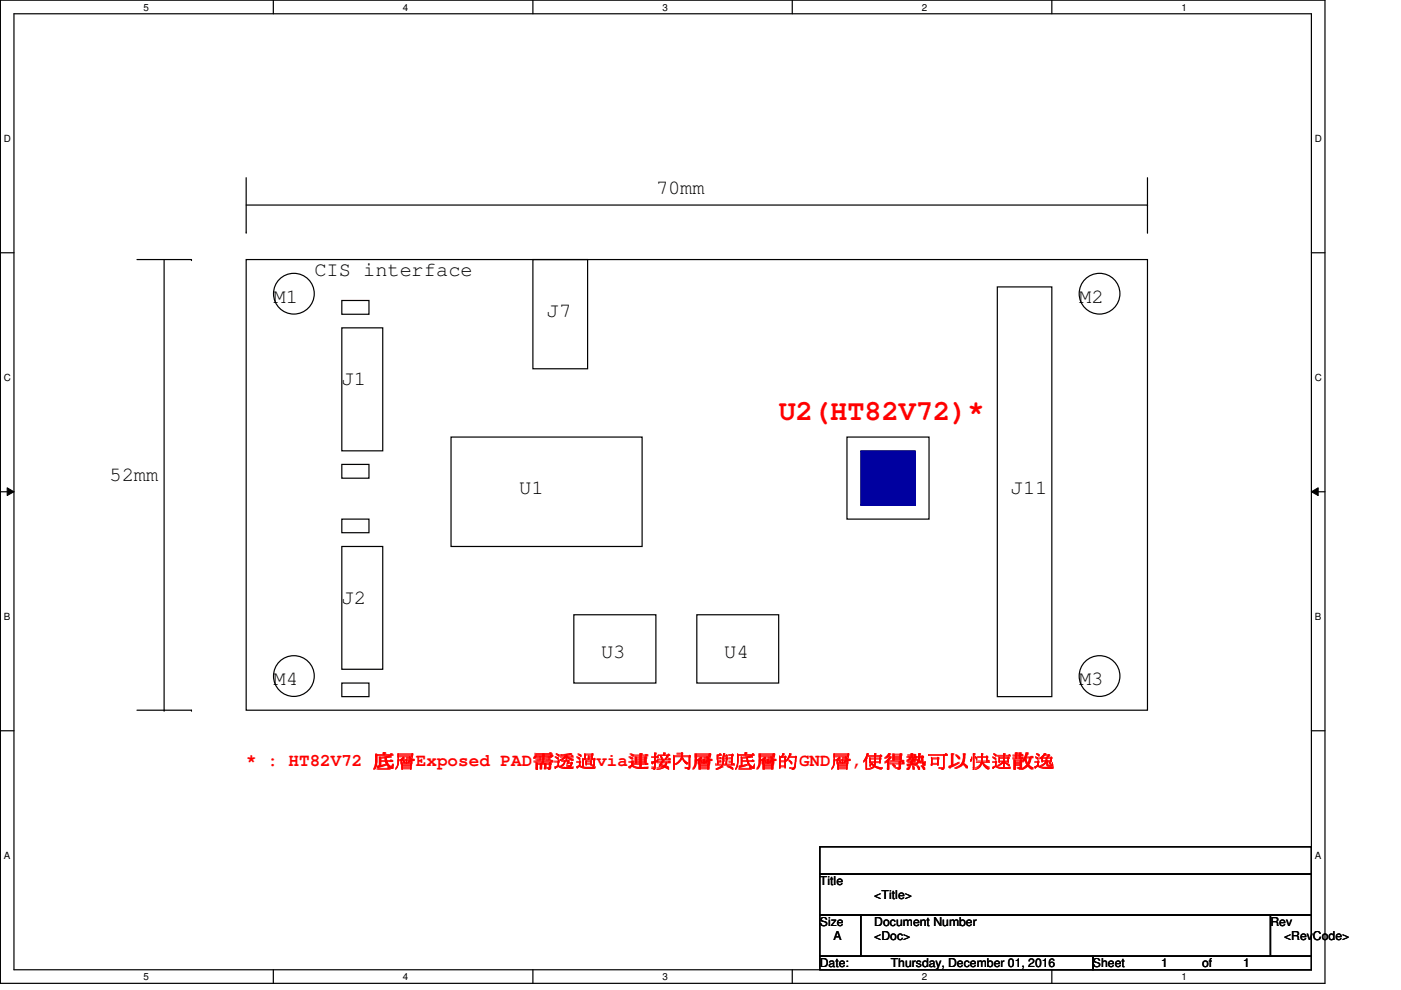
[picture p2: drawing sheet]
<svg xmlns="http://www.w3.org/2000/svg" width="297mm" height="210mm" viewBox="0 0 297 210" stroke-linecap="round" stroke-linejoin="round" font-family="sans-serif">
<path d="M.1 0h280.8v208.5h-280.8zM3 2.9h275v202.7h-275z" fill="none" stroke="#000" stroke-width=".25"/>
<g fill="#fff">
<path d="M30.4 .3h1.2v2.4h-1.2z"/>
<path d="M30.4 205.9h1.2v2.3h-1.2z"/>
</g>
<path d="M58 0v2.9M58 205.6v2.9" fill="none" stroke="#000" stroke-width=".25"/>
<g fill="#fff">
<path d="M85.4 .3h1.2v2.4h-1.2z"/>
<path d="M85.4 205.9h1.2v2.3h-1.2z"/>
</g>
<path d="M113 0v2.9M113 205.6v2.9" fill="none" stroke="#000" stroke-width=".25"/>
<g fill="#fff">
<path d="M140.5 .3h1.1v2.4h-1.1z"/>
<path d="M140.5 205.9h1.1v2.3h-1.1z"/>
</g>
<path d="M168 0v2.9M168 205.6v2.9" fill="none" stroke="#000" stroke-width=".25"/>
<g fill="#fff">
<path d="M195.4 .3h1.2v2.4h-1.2z"/>
<path d="M195.4 205.9h1.2v2.3h-1.2z"/>
</g>
<path d="M223 0v2.9M223 205.6v2.9" fill="none" stroke="#000" stroke-width=".25"/>
<g fill="#fff">
<path d="M250.5 .3h1.1v2.4h-1.1z"/>
<path d="M250.5 205.9h1.1v2.3h-1.1z"/>
<path d="M.8 28.2h1.5v2.4h-1.5z"/>
<path d="M278.8 28.2h1.4v2.4h-1.4z"/>
<path d="M.8 78.9h1.5v2.3h-1.5z"/>
<path d="M278.8 78.9h1.4v2.3h-1.4z"/>
</g>
<path d="M.1 53.6h2.9M278 53.6h2.9" fill="none" stroke="#000" stroke-width=".25"/>
<g fill="#fff">
<path d="M.8 129.6h1.4v2.3h-1.4z"/>
<path d="M278.8 129.6h1.3v2.3h-1.3z"/>
</g>
<path d="M.1 104.3h2.9M278 104.3h2.9" fill="none" stroke="#000" stroke-width=".25"/>
<path d="M1.5 103.4l1.5 .9-1.5 .8zM278 104.3l1.5-.9v1.7z" fill="#000"/>
<path d="M1.5 103.4l1.5 .9-1.5 .8zM278 104.3l1.5-.9v1.7z" fill="none" stroke="#000" stroke-width=".21"/>
<g fill="#fff">
<path d="M.8 180.3h1.4v2.3h-1.4z"/>
<path d="M278.8 180.3h1.3v2.3h-1.3z"/>
</g>
<g fill="none" stroke="#000" stroke-width=".25">
<path d="M52.2 55h191.1v95.6h-191.1zM113 55h11.6v23.2h-11.6zM72.5 63.7h5.7v2.9h-5.7zM72.5 69.5h8.6v26.1h-8.6zM211.5 60.8h11.5v86.9h-11.5zM72.5 98.5h5.7v2.9h-5.7zM95.6 92.7h40.5v23.2h-40.5zM72.5 110.1h5.7v2.8h-5.7zM72.5 115.9h8.6v26h-8.6zM.1 154.9h2.9M72.5 144.8h5.7v2.9h-5.7zM278 154.9h2.9"/>
<circle cx="62.3" cy="62.3" r="4.3"/>
<circle cx="233.1" cy="62.3" r="4.3"/>
<circle cx="62.3" cy="143.3" r="4.3"/>
<circle cx="233.1" cy="143.3" r="4.3"/>
</g>
<path d="M182.5 95.6h11.6v11.5h-11.6z" fill-rule="evenodd" fill="#0000a0"/>
<path d="M182.5 95.6h11.6v11.5h-11.6z" fill="none" stroke="#0000a0" stroke-width=".25"/>
<g fill="none" stroke="#000" stroke-width=".25">
<path d="M52.2 37.7v11.5M243.3 37.7v11.5M29 55h11.6M34.8 55v95.6M40.6 55h.1M52.2 49.2h.1M52.2 43.5h191.1M243.3 43.5h.1M243.3 49.2h.1M179.6 92.7h17.4v17.4h-17.4zM121.7 130.3h17.4v14.5h-17.4zM147.7 130.3h17.4v14.5h-17.4z"/>
<path d="M29 150.6h11.6M34.8 150.6h.1M40.6 150.6h.1M173.8 179.5h104.2v5.8h-104.2zM173.8 185.3h104.2v8.7h-104.2zM173.8 194h8.7v8.7h-8.7zM182.5 194h86.9v8.7h-86.9zM269.4 194h8.6v8.7h-8.6zM173.8 202.7h57.9v2.9h-57.9zM231.7 202.7h46.3v2.9h-46.3z"/>
</g>
<text font-size="6.1" fill="#f00" x="165.1" y="89.1">U2(HT82V72)*</text>
<g font-size="4.3">
<text x="139.1" y="41.1">70mm</text>
<text x="66.7" y="58.5">CIS interface</text>
<text x="58" y="64.3">M1</text>
<text x="228.8" y="64.3">M2</text>
<text x="115.9" y="67.1">J7</text>
<text x="72.5" y="81.6">J1</text>
<text x="23.2" y="101.9">52mm</text>
<text x="110.1" y="104.8">U1</text>
<text x="214.3" y="104.8">J11</text>
<text x="72.5" y="128">J2</text>
<text x="127.5" y="139.5">U3</text>
<text x="153.5" y="139.5">U4</text>
<text x="58" y="145.3">M4</text>
<text x="228.8" y="145.3">M3</text>
</g>
<text font-size="3.7" fill="#f00" x="52.2" y="162.5">* : HT82V72 底底Exposed PAD需需需via連連連底連底底連GND底,使使使使使使使使使</text>
<g font-size="2.6">
<text x="173.8" y="187.7">Title</text>
<text x="185.4" y="190.6">&lt;Title&gt;</text>
<text x="173.8" y="196.3">Size</text>
<text x="185.4" y="196.3">Document Number</text>
<text x="269.4" y="196.3">Rev</text>
<text x="176.7" y="199.3">A</text>
<text x="185.4" y="199.3">&lt;Doc&gt;</text>
<text x="272.2" y="199.3">&lt;RevCode&gt;</text>
<text x="173.8" y="205.1">Date:</text>
<text x="188.8" y="205.1">Thursday, December 01, 2016</text>
<text x="231.7" y="205.1">Sheet</text>
<text x="246.2" y="205.1">1</text>
<text x="254.9" y="205.1">of</text>
<text x="263.6" y="205.1">1</text>
</g>
<g font-size="2.1">
<text x="30.4" y="2.2">5</text>
<text x="85.4" y="2.2">4</text>
<text x="140.5" y="2.2">3</text>
<text x="195.4" y="2.2">2</text>
<text x="250.5" y="2.2">1</text>
<text x=".8" y="30.1">D</text>
<text x="278.8" y="30.1">D</text>
<text x=".8" y="80.8">C</text>
<text x="278.8" y="80.8">C</text>
<text x=".8" y="131.5">B</text>
<text x="278.8" y="131.5">B</text>
<text x=".8" y="182.2">A</text>
<text x="278.8" y="182.2">A</text>
<text x="30.4" y="207.8">5</text>
<text x="85.4" y="207.8">4</text>
<text x="140.5" y="207.8">3</text>
<text x="195.4" y="207.8">2</text>
<text x="250.5" y="207.8">1</text>
</g>
</svg>
